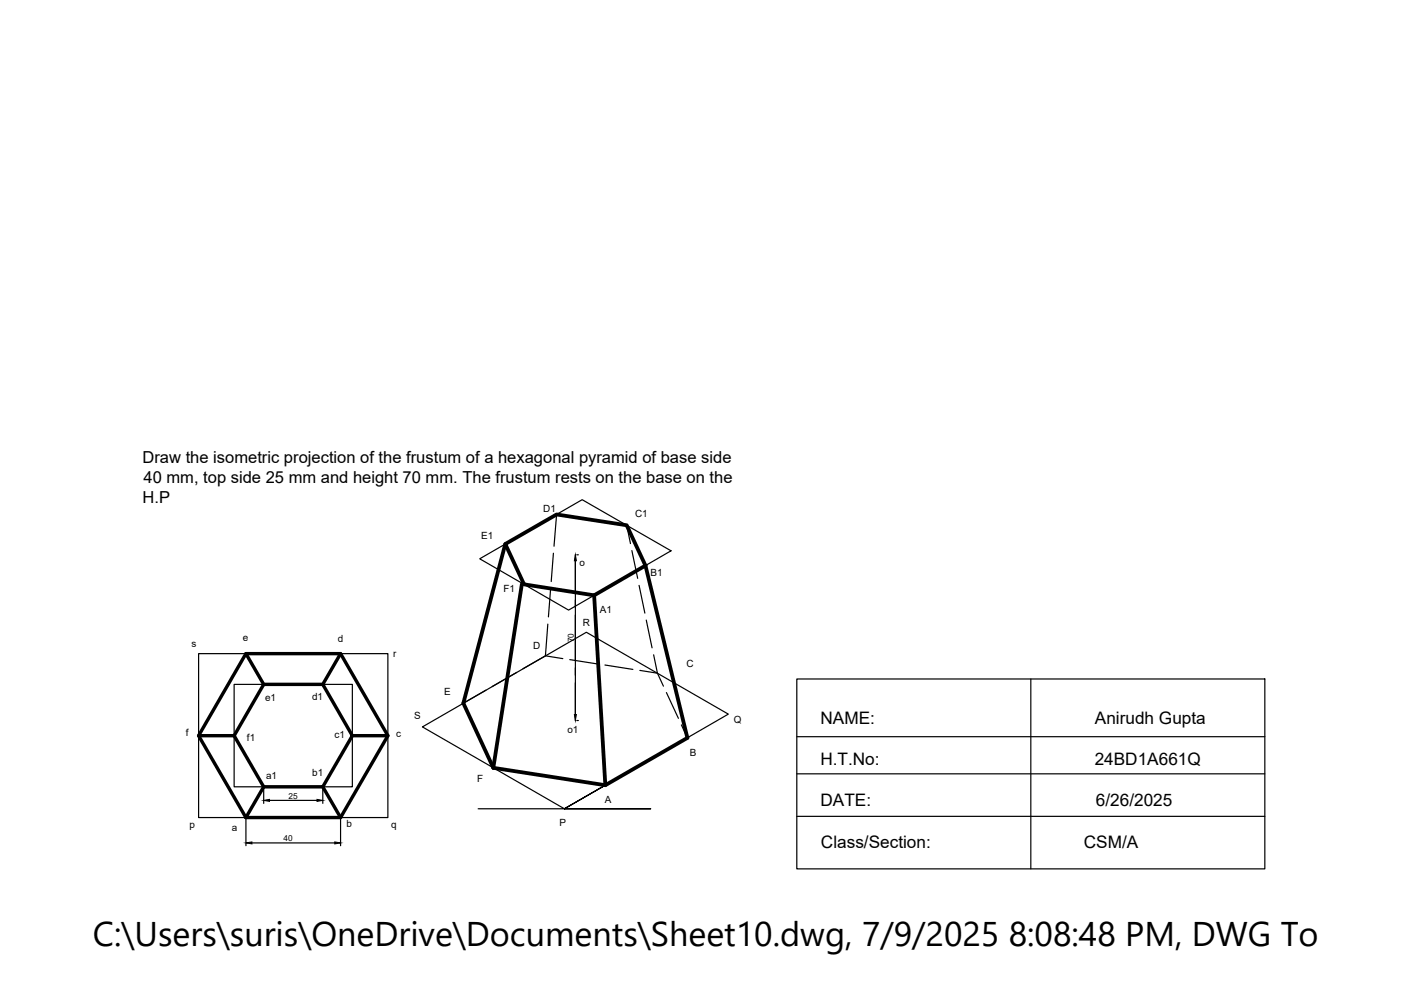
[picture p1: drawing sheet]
<svg xmlns="http://www.w3.org/2000/svg" width="297mm" height="210mm" viewBox="0 0 297 210" stroke-linecap="round" stroke-linejoin="round" font-family="sans-serif">
<!-- layer: 0 -->
<path d="M52.1 138.6h20.1l10 17.4-10 17.3h-20.1l-10-17.3zM52.1 138.6l3.8 6.5M72.2 138.6l-3.8 6.5M42.1 156h7.5M55.9 145.1h12.5l6.3 10.9-6.3 10.8h-12.5l-6.3-10.8zM74.7 156h7.5M55.9 166.8l-3.8 6.5M68.4 166.8l3.8 6.5" fill="none" stroke="#000" stroke-width=".72"/>
<g fill="none" stroke="#000" stroke-width=".25">
<path d="M101.7 118.5l21.7-12.6 18.9 10.9-21.7 12.6zM117.3 117.3l-.4 6M118 109.1l-.5 6.7M122 117.6v35.2M122.3 117.6h.3M132.9 111.4l.8 3.9M134 116.7l1.2 5.9M136.8 119.9l-10.8 6.3M42.1 138.6h40.1v34.7h-40.1zM116.1 132.3l-.5 6.8M116.7 124.8l-.4 6M119.3 139.6l-3.7-.5-4.7 2.7"/>
<path d="M120.8 139.9l6 .9M135.5 124.1l1.2 5.9M137 131.5l1.2 5.9M138.6 138.8l.8 3.9M49.6 145.1h25.1v21.7h-25.1zM103 146.3l-4.8 2.8M109.5 142.6l-5.2 3M122.3 152.8h.3M128.3 141l5.9 .9M135.7 142.1l3.7 .6 1.3 2.8M141.3 146.8l2.5 5.5M144.5 153.7l1.2 2.7"/>
<path d="M168.9 144h99.3v40.2h-99.3zM168.9 156.2h99.3M218.6 144v40.2M52.1 173.3h3.8M52.1 173.7v5.6M53.4 178.7h17.6M55.9 167.2v3.1M57.1 169.7h10.1M68.4 167.2v3.1M72.2 173.7v5.6M128.3 166.5l-8.6 5-30.1-17.4 34.7-20 30.1 17.3-34.7 20.1h18.3h-36.6M168.9 164.1h99.3"/>
<path d="M168.9 173.1h99.3"/>
</g>
<path d="M122 117.6l.2 1.3h-.4zM121.8 151.5h.4l-.2 1.3zM52.1 178.7l1.3-.2v.4zM55.9 169.7l1.2-.2v.4zM67.2 169.5l1.2 .2-1.2 .2zM71 178.5l1.2 .2-1.2 .2z" fill="#000" stroke="#000" stroke-width=".21"/>
<path d="M107.1 115.3l10.9-6.2 14.9 2.3 3.9 8.5-10.8 6.3-14.9-2.3zM107.1 115.3l-8.9 33.8 6.4 13.7M136.8 119.9l8.9 36.5-17.4 10.1-23.7-3.7M110.6 123.9l-6 38.9M126 126.2l2.3 40.3" fill="none" stroke="#000" stroke-width=".8"/>
<text font-size="7.3" x="19.7" y="200.6">C:\Users\suris\OneDrive\Documents\Sheet10.dwg, 7/9/2025 8:08:48 PM, DWG To PDF.p</text>
<g font-size="3.6">
<text x="174" y="153.4">NAME:</text>
<text x="232.1" y="153.4">Anirudh Gupta</text>
<text x="173.9" y="162.2">H.T.No:</text>
<text x="232.1" y="162.2">24BD1A661Q</text>
<text x="174" y="171">DATE:</text>
<text x="232.4" y="171">6/26/2025</text>
<text x="174.1" y="179.7">Class/Section:</text>
<text x="229.8" y="179.7">CSM/A</text>
</g>
<g font-size="3.5">
<text x="30.2" y="98.2">Draw the isometric projection of the frustum of a hexagonal pyramid of base side</text>
<text x="30.2" y="106.6">H.P</text>
<text x="30.4" y="102.4">40 mm, top side 25 mm and height 70 mm. The frustum rests on the base on the</text>
</g>
<g font-size="2.1">
<text x="115.2" y="108.6">D1</text>
<text x="134.6" y="109.6">C1</text>
<text x="102" y="114.4">E1</text>
<text x="122.8" y="119.9">o</text>
<text x="106.8" y="125.5">F1</text>
<text x="138" y="122.2">B1</text>
<text x="127.2" y="129.9">A1</text>
<text x="40.6" y="137.1">s</text>
<text x="51.5" y="136">e</text>
<text x="71.6" y="136.2">d</text>
<text x="113.1" y="137.5">D</text>
<text x="123.6" y="132.7">R</text>
<text x="83.3" y="139.2">r</text>
<text x="145.6" y="141.4">C</text>
<text x="56.2" y="148.7">e1</text>
<text x="66.2" y="148.3">d1</text>
<text x="94.2" y="147.3">E</text>
<text x="39.4" y="156">f</text>
<text x="87.8" y="152.3">S</text>
<text x="120.3" y="155.4">o1</text>
<text x="155.6" y="153.2">Q</text>
<text x="52.4" y="157.2">f1</text>
<text x="70.9" y="156.4">c1</text>
<text x="84" y="156.3">c</text>
<text x="146.2" y="160.3">B</text>
<text x="56.4" y="165.3">a1</text>
<text x="66.2" y="164.6">b1</text>
<text x="101.2" y="165.9">F</text>
<text x="128.2" y="170.3">A</text>
<text x="40.2" y="175.6">p</text>
<text x="49.1" y="176.2">a</text>
<text x="73.5" y="175.3">b</text>
<text x="83" y="175.6">q</text>
<text x="118.6" y="175.2">P</text>
</g>
<g font-size="1.8">
<text x="121.7" y="136.2" transform="rotate(-90 121.7 136.2)">70</text>
<text x="61.2" y="169.4">25</text>
<text x="60.1" y="178.4">40</text>
</g>
</svg>
